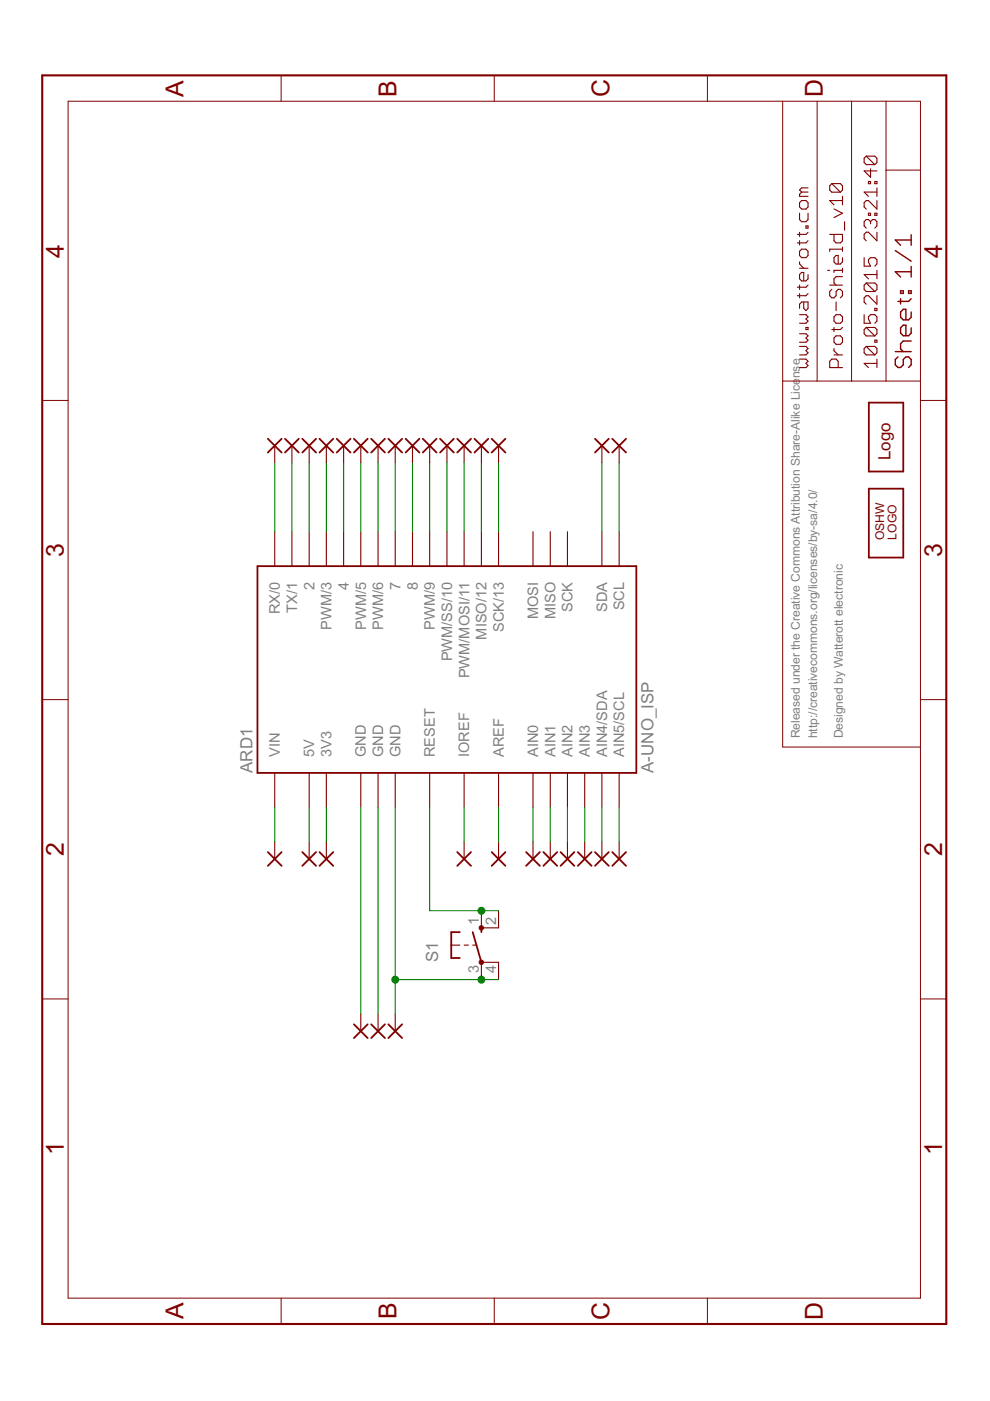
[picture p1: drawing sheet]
<?xml version="1.0" encoding="utf-8"?>
<!DOCTYPE eagle SYSTEM "eagle.dtd">
<eagle version="7.5.0">
<drawing>
<settings>
<setting alwaysvectorfont="no"/>
<setting verticaltext="up"/>
</settings>
<grid distance="0.05" unitdist="inch" unit="inch" style="lines" multiple="1" display="yes" altdistance="0.025" altunitdist="inch" altunit="inch"/>
<schematic xreflabel="%F%N/%S.%C%R" xrefpart="/%S.%C%R">
<libraries>
<library name="we-board">
<symbols>
<symbol name="A-UNO_ISP">
<wire x1="-15.24" y1="27.94" x2="-15.24" y2="-27.94" width="0.254" layer="94"/>
<wire x1="-15.24" y1="-27.94" x2="15.24" y2="-27.94" width="0.254" layer="94"/>
<wire x1="15.24" y1="-27.94" x2="15.24" y2="27.94" width="0.254" layer="94"/>
<wire x1="15.24" y1="27.94" x2="-15.24" y2="27.94" width="0.254" layer="94"/>
<text x="-15.24" y="30.48" size="1.778" layer="95" align="top-left">&gt;NAME</text>
<text x="-15.24" y="-30.48" size="1.778" layer="95">&gt;Value</text>
<pin name="RX/0" x="20.32" y="25.4" visible="pin" length="middle" rot="R180"/>
<pin name="TX/1" x="20.32" y="22.86" visible="pin" length="middle" rot="R180"/>
<pin name="2" x="20.32" y="20.32" visible="pin" length="middle" rot="R180"/>
<pin name="AIN0" x="-20.32" y="-12.7" visible="pin" length="middle"/>
<pin name="PWM/3" x="20.32" y="17.78" visible="pin" length="middle" rot="R180"/>
<pin name="4" x="20.32" y="15.24" visible="pin" length="middle" rot="R180"/>
<pin name="PWM/5" x="20.32" y="12.7" visible="pin" length="middle" rot="R180"/>
<pin name="PWM/6" x="20.32" y="10.16" visible="pin" length="middle" rot="R180"/>
<pin name="7" x="20.32" y="7.62" visible="pin" length="middle" rot="R180"/>
<pin name="8" x="20.32" y="5.08" visible="pin" length="middle" rot="R180"/>
<pin name="PWM/9" x="20.32" y="2.54" visible="pin" length="middle" rot="R180"/>
<pin name="PWM/SS/10" x="20.32" y="0" visible="pin" length="middle" rot="R180"/>
<pin name="PWM/MOSI/11" x="20.32" y="-2.54" visible="pin" length="middle" rot="R180"/>
<pin name="MISO/12" x="20.32" y="-5.08" visible="pin" length="middle" rot="R180"/>
<pin name="SCK/13" x="20.32" y="-7.62" visible="pin" length="middle" rot="R180"/>
<pin name="AIN1" x="-20.32" y="-15.24" visible="pin" length="middle"/>
<pin name="AIN2" x="-20.32" y="-17.78" visible="pin" length="middle"/>
<pin name="AIN3" x="-20.32" y="-20.32" visible="pin" length="middle"/>
<pin name="AIN4/SDA" x="-20.32" y="-22.86" visible="pin" length="middle"/>
<pin name="AIN5/SCL" x="-20.32" y="-25.4" visible="pin" length="middle"/>
<pin name="5V" x="-20.32" y="20.32" visible="pin" length="middle" direction="pwr"/>
<pin name="VIN" x="-20.32" y="25.4" visible="pin" length="middle" direction="pwr"/>
<pin name="3V3" x="-20.32" y="17.78" visible="pin" length="middle" direction="pwr"/>
<pin name="AREF" x="-20.32" y="-7.62" visible="pin" length="middle" direction="pwr"/>
<pin name="RESET" x="-20.32" y="2.54" visible="pin" length="middle"/>
<pin name="SDA" x="20.32" y="-22.86" visible="pin" length="middle" rot="R180"/>
<pin name="SCL" x="20.32" y="-25.4" visible="pin" length="middle" rot="R180"/>
<pin name="IOREF" x="-20.32" y="-2.54" visible="pin" length="middle" direction="pwr"/>
<pin name="GND@1" x="-20.32" y="12.7" visible="pin" length="middle" direction="pwr"/>
<pin name="GND@2" x="-20.32" y="10.16" visible="pin" length="middle" direction="pwr"/>
<pin name="GND@3" x="-20.32" y="7.62" visible="pin" length="middle" direction="pwr"/>
<pin name="MOSI" x="20.32" y="-12.7" visible="pin" length="middle" rot="R180"/>
<pin name="MISO" x="20.32" y="-15.24" visible="pin" length="middle" rot="R180"/>
<pin name="SCK" x="20.32" y="-17.78" visible="pin" length="middle" rot="R180"/>
</symbol>
</symbols>
<devicesets>
<deviceset name="A-UNO_ISP" prefix="ARD">
<gates>
<gate name="A" symbol="A-UNO_ISP" x="0" y="0"/>
</gates>
<devices>
<device name="" package="A-UNO-ISP">
<connects>
<connect gate="A" pin="2" pad="2"/>
<connect gate="A" pin="3V3" pad="3V3"/>
<connect gate="A" pin="4" pad="4"/>
<connect gate="A" pin="5V" pad="5V"/>
<connect gate="A" pin="7" pad="7"/>
<connect gate="A" pin="8" pad="8"/>
<connect gate="A" pin="AIN0" pad="A0"/>
<connect gate="A" pin="AIN1" pad="A1"/>
<connect gate="A" pin="AIN2" pad="A2"/>
<connect gate="A" pin="AIN3" pad="A3"/>
<connect gate="A" pin="AIN4/SDA" pad="A4"/>
<connect gate="A" pin="AIN5/SCL" pad="A5"/>
<connect gate="A" pin="AREF" pad="AREF"/>
<connect gate="A" pin="GND@1" pad="GND@1"/>
<connect gate="A" pin="GND@2" pad="GND@2"/>
<connect gate="A" pin="GND@3" pad="GND@3"/>
<connect gate="A" pin="IOREF" pad="IOREF"/>
<connect gate="A" pin="MISO" pad="MISO"/>
<connect gate="A" pin="MISO/12" pad="12"/>
<connect gate="A" pin="MOSI" pad="MOSI"/>
<connect gate="A" pin="PWM/3" pad="3"/>
<connect gate="A" pin="PWM/5" pad="5"/>
<connect gate="A" pin="PWM/6" pad="6"/>
<connect gate="A" pin="PWM/9" pad="9"/>
<connect gate="A" pin="PWM/MOSI/11" pad="11"/>
<connect gate="A" pin="PWM/SS/10" pad="10"/>
<connect gate="A" pin="RESET" pad="RST"/>
<connect gate="A" pin="RX/0" pad="0"/>
<connect gate="A" pin="SCK" pad="SCK"/>
<connect gate="A" pin="SCK/13" pad="13"/>
<connect gate="A" pin="SCL" pad="SCL"/>
<connect gate="A" pin="SDA" pad="SDA"/>
<connect gate="A" pin="TX/1" pad="1"/>
<connect gate="A" pin="VIN" pad="VIN"/>
</connects>
<technologies>
<technology name=""/>
</technologies>
</device>
<device name="-L" package="A-UNO-ISP_LEFT">
<connects>
<connect gate="A" pin="2" pad="2"/>
<connect gate="A" pin="3V3" pad="3V3"/>
<connect gate="A" pin="4" pad="4"/>
<connect gate="A" pin="5V" pad="5V"/>
<connect gate="A" pin="7" pad="7"/>
<connect gate="A" pin="8" pad="8"/>
<connect gate="A" pin="AIN0" pad="A0"/>
<connect gate="A" pin="AIN1" pad="A1"/>
<connect gate="A" pin="AIN2" pad="A2"/>
<connect gate="A" pin="AIN3" pad="A3"/>
<connect gate="A" pin="AIN4/SDA" pad="A4"/>
<connect gate="A" pin="AIN5/SCL" pad="A5"/>
<connect gate="A" pin="AREF" pad="AREF"/>
<connect gate="A" pin="GND@1" pad="GND@1"/>
<connect gate="A" pin="GND@2" pad="GND@2"/>
<connect gate="A" pin="GND@3" pad="GND@3"/>
<connect gate="A" pin="IOREF" pad="IOREF"/>
<connect gate="A" pin="MISO" pad="MISO"/>
<connect gate="A" pin="MISO/12" pad="12"/>
<connect gate="A" pin="MOSI" pad="MOSI"/>
<connect gate="A" pin="PWM/3" pad="3"/>
<connect gate="A" pin="PWM/5" pad="5"/>
<connect gate="A" pin="PWM/6" pad="6"/>
<connect gate="A" pin="PWM/9" pad="9"/>
<connect gate="A" pin="PWM/MOSI/11" pad="11"/>
<connect gate="A" pin="PWM/SS/10" pad="10"/>
<connect gate="A" pin="RESET" pad="RST"/>
<connect gate="A" pin="RX/0" pad="0"/>
<connect gate="A" pin="SCK" pad="SCK"/>
<connect gate="A" pin="SCK/13" pad="13"/>
<connect gate="A" pin="SCL" pad="SCL"/>
<connect gate="A" pin="SDA" pad="SDA"/>
<connect gate="A" pin="TX/1" pad="1"/>
<connect gate="A" pin="VIN" pad="VIN"/>
</connects>
<technologies>
<technology name=""/>
</technologies>
</device>
<device name="-TP" package="A-UNO-ISP_TP">
<connects>
<connect gate="A" pin="2" pad="2"/>
<connect gate="A" pin="3V3" pad="3V3"/>
<connect gate="A" pin="4" pad="4"/>
<connect gate="A" pin="5V" pad="5V"/>
<connect gate="A" pin="7" pad="7"/>
<connect gate="A" pin="8" pad="8"/>
<connect gate="A" pin="AIN0" pad="A0"/>
<connect gate="A" pin="AIN1" pad="A1"/>
<connect gate="A" pin="AIN2" pad="A2"/>
<connect gate="A" pin="AIN3" pad="A3"/>
<connect gate="A" pin="AIN4/SDA" pad="A4"/>
<connect gate="A" pin="AIN5/SCL" pad="A5"/>
<connect gate="A" pin="AREF" pad="AREF"/>
<connect gate="A" pin="GND@1" pad="GND@1"/>
<connect gate="A" pin="GND@2" pad="GND@2"/>
<connect gate="A" pin="GND@3" pad="GND@3"/>
<connect gate="A" pin="IOREF" pad="IOREF"/>
<connect gate="A" pin="MISO" pad="MISO"/>
<connect gate="A" pin="MISO/12" pad="12"/>
<connect gate="A" pin="MOSI" pad="MOSI"/>
<connect gate="A" pin="PWM/3" pad="3"/>
<connect gate="A" pin="PWM/5" pad="5"/>
<connect gate="A" pin="PWM/6" pad="6"/>
<connect gate="A" pin="PWM/9" pad="9"/>
<connect gate="A" pin="PWM/MOSI/11" pad="11"/>
<connect gate="A" pin="PWM/SS/10" pad="10"/>
<connect gate="A" pin="RESET" pad="RST"/>
<connect gate="A" pin="RX/0" pad="0"/>
<connect gate="A" pin="SCK" pad="SCK"/>
<connect gate="A" pin="SCK/13" pad="13"/>
<connect gate="A" pin="SCL" pad="SCL"/>
<connect gate="A" pin="SDA" pad="SDA"/>
<connect gate="A" pin="TX/1" pad="1"/>
<connect gate="A" pin="VIN" pad="VIN"/>
</connects>
<technologies>
<technology name=""/>
</technologies>
</device>
<device name="-CON" package="A-UNO-ISP_CON">
<connects>
<connect gate="A" pin="2" pad="2"/>
<connect gate="A" pin="3V3" pad="3V3"/>
<connect gate="A" pin="4" pad="4"/>
<connect gate="A" pin="5V" pad="5V"/>
<connect gate="A" pin="7" pad="7"/>
<connect gate="A" pin="8" pad="8"/>
<connect gate="A" pin="AIN0" pad="A0"/>
<connect gate="A" pin="AIN1" pad="A1"/>
<connect gate="A" pin="AIN2" pad="A2"/>
<connect gate="A" pin="AIN3" pad="A3"/>
<connect gate="A" pin="AIN4/SDA" pad="A4"/>
<connect gate="A" pin="AIN5/SCL" pad="A5"/>
<connect gate="A" pin="AREF" pad="AREF"/>
<connect gate="A" pin="GND@1" pad="GND@1"/>
<connect gate="A" pin="GND@2" pad="GND@2"/>
<connect gate="A" pin="GND@3" pad="GND@3"/>
<connect gate="A" pin="IOREF" pad="IOREF"/>
<connect gate="A" pin="MISO" pad="MISO"/>
<connect gate="A" pin="MISO/12" pad="12"/>
<connect gate="A" pin="MOSI" pad="MOSI"/>
<connect gate="A" pin="PWM/3" pad="3"/>
<connect gate="A" pin="PWM/5" pad="5"/>
<connect gate="A" pin="PWM/6" pad="6"/>
<connect gate="A" pin="PWM/9" pad="9"/>
<connect gate="A" pin="PWM/MOSI/11" pad="11"/>
<connect gate="A" pin="PWM/SS/10" pad="10"/>
<connect gate="A" pin="RESET" pad="RST"/>
<connect gate="A" pin="RX/0" pad="0"/>
<connect gate="A" pin="SCK" pad="SCK"/>
<connect gate="A" pin="SCK/13" pad="13"/>
<connect gate="A" pin="SCL" pad="SCL"/>
<connect gate="A" pin="SDA" pad="SDA"/>
<connect gate="A" pin="TX/1" pad="1"/>
<connect gate="A" pin="VIN" pad="VIN"/>
</connects>
<technologies>
<technology name=""/>
</technologies>
</device>
<device name="-WITHOUT-HOLES" package="A-UNO-ISP_CON-WITHOUT-HOLES">
<connects>
<connect gate="A" pin="2" pad="2"/>
<connect gate="A" pin="3V3" pad="3V3"/>
<connect gate="A" pin="4" pad="4"/>
<connect gate="A" pin="5V" pad="5V"/>
<connect gate="A" pin="7" pad="7"/>
<connect gate="A" pin="8" pad="8"/>
<connect gate="A" pin="AIN0" pad="A0"/>
<connect gate="A" pin="AIN1" pad="A1"/>
<connect gate="A" pin="AIN2" pad="A2"/>
<connect gate="A" pin="AIN3" pad="A3"/>
<connect gate="A" pin="AIN4/SDA" pad="A4"/>
<connect gate="A" pin="AIN5/SCL" pad="A5"/>
<connect gate="A" pin="AREF" pad="AREF"/>
<connect gate="A" pin="GND@1" pad="GND@1"/>
<connect gate="A" pin="GND@2" pad="GND@2"/>
<connect gate="A" pin="GND@3" pad="GND@3"/>
<connect gate="A" pin="IOREF" pad="IOREF"/>
<connect gate="A" pin="MISO" pad="MISO"/>
<connect gate="A" pin="MISO/12" pad="12"/>
<connect gate="A" pin="MOSI" pad="MOSI"/>
<connect gate="A" pin="PWM/3" pad="3"/>
<connect gate="A" pin="PWM/5" pad="5"/>
<connect gate="A" pin="PWM/6" pad="6"/>
<connect gate="A" pin="PWM/9" pad="9"/>
<connect gate="A" pin="PWM/MOSI/11" pad="11"/>
<connect gate="A" pin="PWM/SS/10" pad="10"/>
<connect gate="A" pin="RESET" pad="RST"/>
<connect gate="A" pin="RX/0" pad="0"/>
<connect gate="A" pin="SCK" pad="SCK"/>
<connect gate="A" pin="SCK/13" pad="13"/>
<connect gate="A" pin="SCL" pad="SCL"/>
<connect gate="A" pin="SDA" pad="SDA"/>
<connect gate="A" pin="TX/1" pad="1"/>
<connect gate="A" pin="VIN" pad="VIN"/>
</connects>
<technologies>
<technology name=""/>
</technologies>
</device>
<device name="-BRD-WITHOUT-HOLES" package="A-UNO-ISP_CON-WITHOUT-HOLES">
<connects>
<connect gate="A" pin="2" pad="2"/>
<connect gate="A" pin="3V3" pad="3V3"/>
<connect gate="A" pin="4" pad="4"/>
<connect gate="A" pin="5V" pad="5V VCC"/>
<connect gate="A" pin="7" pad="7"/>
<connect gate="A" pin="8" pad="8"/>
<connect gate="A" pin="AIN0" pad="A0"/>
<connect gate="A" pin="AIN1" pad="A1"/>
<connect gate="A" pin="AIN2" pad="A2"/>
<connect gate="A" pin="AIN3" pad="A3"/>
<connect gate="A" pin="AIN4/SDA" pad="A4"/>
<connect gate="A" pin="AIN5/SCL" pad="A5"/>
<connect gate="A" pin="AREF" pad="AREF"/>
<connect gate="A" pin="GND@1" pad="GND@1"/>
<connect gate="A" pin="GND@2" pad="GND@2"/>
<connect gate="A" pin="GND@3" pad="GND@3 GND@4"/>
<connect gate="A" pin="IOREF" pad="IOREF"/>
<connect gate="A" pin="MISO" pad="MISO"/>
<connect gate="A" pin="MISO/12" pad="12"/>
<connect gate="A" pin="MOSI" pad="MOSI"/>
<connect gate="A" pin="PWM/3" pad="3"/>
<connect gate="A" pin="PWM/5" pad="5"/>
<connect gate="A" pin="PWM/6" pad="6"/>
<connect gate="A" pin="PWM/9" pad="9"/>
<connect gate="A" pin="PWM/MOSI/11" pad="11"/>
<connect gate="A" pin="PWM/SS/10" pad="10"/>
<connect gate="A" pin="RESET" pad="RST RST2"/>
<connect gate="A" pin="RX/0" pad="0"/>
<connect gate="A" pin="SCK" pad="SCK"/>
<connect gate="A" pin="SCK/13" pad="13"/>
<connect gate="A" pin="SCL" pad="SCL"/>
<connect gate="A" pin="SDA" pad="SDA"/>
<connect gate="A" pin="TX/1" pad="1"/>
<connect gate="A" pin="VIN" pad="VIN"/>
</connects>
<technologies>
<technology name=""/>
</technologies>
</device>
<device name="-BRD" package="A-UNO-ISP">
<connects>
<connect gate="A" pin="2" pad="2"/>
<connect gate="A" pin="3V3" pad="3V3"/>
<connect gate="A" pin="4" pad="4"/>
<connect gate="A" pin="5V" pad="5V VCC"/>
<connect gate="A" pin="7" pad="7"/>
<connect gate="A" pin="8" pad="8"/>
<connect gate="A" pin="AIN0" pad="A0"/>
<connect gate="A" pin="AIN1" pad="A1"/>
<connect gate="A" pin="AIN2" pad="A2"/>
<connect gate="A" pin="AIN3" pad="A3"/>
<connect gate="A" pin="AIN4/SDA" pad="A4"/>
<connect gate="A" pin="AIN5/SCL" pad="A5"/>
<connect gate="A" pin="AREF" pad="AREF"/>
<connect gate="A" pin="GND@1" pad="GND@1"/>
<connect gate="A" pin="GND@2" pad="GND@2"/>
<connect gate="A" pin="GND@3" pad="GND@3 GND@4"/>
<connect gate="A" pin="IOREF" pad="IOREF"/>
<connect gate="A" pin="MISO" pad="MISO"/>
<connect gate="A" pin="MISO/12" pad="12"/>
<connect gate="A" pin="MOSI" pad="MOSI"/>
<connect gate="A" pin="PWM/3" pad="3"/>
<connect gate="A" pin="PWM/5" pad="5"/>
<connect gate="A" pin="PWM/6" pad="6"/>
<connect gate="A" pin="PWM/9" pad="9"/>
<connect gate="A" pin="PWM/MOSI/11" pad="11"/>
<connect gate="A" pin="PWM/SS/10" pad="10"/>
<connect gate="A" pin="RESET" pad="RST RST2"/>
<connect gate="A" pin="RX/0" pad="0"/>
<connect gate="A" pin="SCK" pad="SCK"/>
<connect gate="A" pin="SCK/13" pad="13"/>
<connect gate="A" pin="SCL" pad="SCL"/>
<connect gate="A" pin="SDA" pad="SDA"/>
<connect gate="A" pin="TX/1" pad="1"/>
<connect gate="A" pin="VIN" pad="VIN"/>
</connects>
<technologies>
<technology name=""/>
</technologies>
</device>
</devices>
</deviceset>
</devicesets>
</library>
<library name="switch-omron">
<symbols>
<symbol name="TS2">
<wire x1="0" y1="1.905" x2="0" y2="2.54" width="0.254" layer="94"/>
<wire x1="-4.445" y1="1.905" x2="-3.175" y2="1.905" width="0.254" layer="94"/>
<wire x1="-4.445" y1="-1.905" x2="-3.175" y2="-1.905" width="0.254" layer="94"/>
<wire x1="-4.445" y1="1.905" x2="-4.445" y2="0" width="0.254" layer="94"/>
<wire x1="-4.445" y1="0" x2="-4.445" y2="-1.905" width="0.254" layer="94"/>
<wire x1="-2.54" y1="0" x2="-1.905" y2="0" width="0.1524" layer="94"/>
<wire x1="-1.27" y1="0" x2="-0.635" y2="0" width="0.1524" layer="94"/>
<wire x1="-4.445" y1="0" x2="-3.175" y2="0" width="0.1524" layer="94"/>
<wire x1="2.54" y1="2.54" x2="0" y2="2.54" width="0.1524" layer="94"/>
<wire x1="2.54" y1="-2.54" x2="0" y2="-2.54" width="0.1524" layer="94"/>
<wire x1="0" y1="-2.54" x2="-1.27" y2="1.905" width="0.254" layer="94"/>
<circle x="0" y="-2.54" radius="0.127" width="0.4064" layer="94"/>
<circle x="0" y="2.54" radius="0.127" width="0.4064" layer="94"/>
<text x="-6.35" y="-2.54" size="1.778" layer="95" rot="R90">&gt;NAME</text>
<text x="-3.81" y="3.175" size="1.778" layer="96" rot="R90">&gt;VALUE</text>
<pin name="P" x="0" y="-5.08" visible="pad" length="short" direction="pas" swaplevel="2" rot="R90"/>
<pin name="S" x="0" y="5.08" visible="pad" length="short" direction="pas" swaplevel="1" rot="R270"/>
<pin name="S1" x="2.54" y="5.08" visible="pad" length="short" direction="pas" swaplevel="1" rot="R270"/>
<pin name="P1" x="2.54" y="-5.08" visible="pad" length="short" direction="pas" swaplevel="2" rot="R90"/>
</symbol>
</symbols>
<devicesets>
<deviceset name="10-XX" prefix="S" uservalue="yes">
<gates>
<gate name="1" symbol="TS2" x="0" y="0"/>
</gates>
<devices>
<device name="" package="B3F-10XX">
<connects>
<connect gate="1" pin="P" pad="3"/>
<connect gate="1" pin="P1" pad="4"/>
<connect gate="1" pin="S" pad="1"/>
<connect gate="1" pin="S1" pad="2"/>
</connects>
<technologies>
<technology name="">
<attribute name="MF" value="" constant="no"/>
<attribute name="MPN" value="B3F-1000" constant="no"/>
<attribute name="OC_FARNELL" value="176432" constant="no"/>
<attribute name="OC_NEWARK" value="36M3542" constant="no"/>
</technology>
</technologies>
</device>
</devices>
</deviceset>
</devicesets>
</library>
<library name="wirepad">
<symbols>
<symbol name="PAD">
<wire x1="-1.016" y1="1.016" x2="1.016" y2="-1.016" width="0.254" layer="94"/>
<wire x1="-1.016" y1="-1.016" x2="1.016" y2="1.016" width="0.254" layer="94"/>
<text x="-1.143" y="1.8542" size="1.778" layer="95">&gt;NAME</text>
<text x="-1.143" y="-3.302" size="1.778" layer="96">&gt;VALUE</text>
<pin name="P" x="2.54" y="0" visible="off" length="short" direction="pas" rot="R180"/>
</symbol>
</symbols>
<devicesets>
<deviceset name="1,6/0,9" prefix="PAD" uservalue="yes">
<gates>
<gate name="1" symbol="PAD" x="0" y="0"/>
</gates>
<devices>
<device name="" package="1,6/0,9">
<connects>
<connect gate="1" pin="P" pad="1"/>
</connects>
<technologies>
<technology name=""/>
</technologies>
</device>
</devices>
</deviceset>
</devicesets>
</library>
<library name="we-symbol">
<symbols>
<symbol name="OSHW_LOGO">
<wire x1="5.08" y1="2.54" x2="5.08" y2="-2.54" width="0.254" layer="94"/>
<wire x1="5.08" y1="-2.54" x2="-5.08" y2="-2.54" width="0.254" layer="94"/>
<wire x1="-5.08" y1="-2.54" x2="-5.08" y2="2.54" width="0.254" layer="94"/>
<wire x1="-5.08" y1="2.54" x2="5.08" y2="2.54" width="0.254" layer="94"/>
<text x="-2.54" y="0.254" size="1.27" layer="94">OSHW</text>
<text x="-2.413" y="-1.524" size="1.27" layer="94">LOGO</text>
</symbol>
<symbol name="A5L-LOC">
<wire x1="85.09" y1="3.81" x2="85.09" y2="24.13" width="0.1016" layer="94"/>
<wire x1="85.09" y1="24.13" x2="139.065" y2="24.13" width="0.1016" layer="94"/>
<wire x1="139.065" y1="24.13" x2="180.34" y2="24.13" width="0.1016" layer="94"/>
<wire x1="170.18" y1="3.81" x2="170.18" y2="8.89" width="0.1016" layer="94"/>
<wire x1="170.18" y1="8.89" x2="180.34" y2="8.89" width="0.1016" layer="94"/>
<wire x1="170.18" y1="8.89" x2="139.065" y2="8.89" width="0.1016" layer="94"/>
<wire x1="139.065" y1="8.89" x2="139.065" y2="3.81" width="0.1016" layer="94"/>
<wire x1="139.065" y1="8.89" x2="139.065" y2="13.97" width="0.1016" layer="94"/>
<wire x1="139.065" y1="13.97" x2="180.34" y2="13.97" width="0.1016" layer="94"/>
<wire x1="139.065" y1="13.97" x2="139.065" y2="19.05" width="0.1016" layer="94"/>
<wire x1="139.065" y1="19.05" x2="180.34" y2="19.05" width="0.1016" layer="94"/>
<wire x1="139.065" y1="19.05" x2="139.065" y2="24.13" width="0.1016" layer="94"/>
<frame x1="0" y1="0" x2="184.15" y2="133.35" columns="4" rows="4" layer="94"/>
<text x="140.97" y="15.24" size="2.032" layer="94" font="vector">&gt;DRAWING_NAME</text>
<text x="140.97" y="10.16" size="2.032" layer="94" font="vector">&gt;LAST_DATE_TIME</text>
<text x="154.305" y="5.08" size="2.54" layer="94" font="vector">&gt;SHEET</text>
<text x="140.97" y="5.08" size="2.54" layer="94" font="vector">Sheet:</text>
<text x="140.97" y="20.32" size="2.032" layer="94" font="vector">www.watterott.com</text>
</symbol>
<symbol name="LOGO">
<wire x1="-5.08" y1="2.54" x2="5.08" y2="2.54" width="0.254" layer="94"/>
<wire x1="5.08" y1="2.54" x2="5.08" y2="-2.54" width="0.254" layer="94"/>
<wire x1="5.08" y1="-2.54" x2="-5.08" y2="-2.54" width="0.254" layer="94"/>
<wire x1="-5.08" y1="-2.54" x2="-5.08" y2="2.54" width="0.254" layer="94"/>
<text x="-3.429" y="-0.635" size="1.778" layer="94">Logo</text>
</symbol>
</symbols>
<devicesets>
<deviceset name="OSHW_LOGO" prefix="LOGO">
<gates>
<gate name="L" symbol="OSHW_LOGO" x="0" y="0"/>
</gates>
<devices>
<device name="X0100" package="OSHW_6X100">
<technologies>
<technology name=""/>
</technologies>
</device>
<device name="X0150" package="OSHW_6X150">
<technologies>
<technology name=""/>
</technologies>
</device>
<device name="X0200" package="OSHW_6X200">
<technologies>
<technology name=""/>
</technologies>
</device>
<device name="X0070" package="OSHW_6X70">
<technologies>
<technology name=""/>
</technologies>
</device>
</devices>
</deviceset>
<deviceset name="FRAME-A5L" prefix="FRAME">
<gates>
<gate name="F" symbol="A5L-LOC" x="0" y="0"/>
</gates>
<devices>
<device name="">
<technologies>
<technology name=""/>
</technologies>
</device>
</devices>
</deviceset>
<deviceset name="LOGO" prefix="LOGO">
<gates>
<gate name="L" symbol="LOGO" x="0" y="0"/>
</gates>
<devices>
<device name="-PLACE" package="LOGO_TPLACE">
<technologies>
<technology name=""/>
</technologies>
</device>
<device name="-LAYER" package="LOGO_TOP">
<technologies>
<technology name=""/>
</technologies>
</device>
<device name="-STOP" package="LOGO_STOP">
<technologies>
<technology name=""/>
</technologies>
</device>
<device name="-S_STOP" package="SPARK_STOP">
<technologies>
<technology name=""/>
</technologies>
</device>
<device name="-S_LAYER" package="SPARK_TOP">
<technologies>
<technology name=""/>
</technologies>
</device>
<device name="-S_PLACE_M" package="SPARK_TPLACE_M">
<technologies>
<technology name=""/>
</technologies>
</device>
<device name="-S_PLACE_S" package="SPARK_TPLACE_S">
<technologies>
<technology name=""/>
</technologies>
</device>
</devices>
</deviceset>
</devicesets>
</library>
</libraries>
<attributes>
</attributes>
<variantdefs>
</variantdefs>
<classes>
<class number="0" name="default" width="0" drill="0">
</class>
</classes>
<parts>
<part name="S1" library="switch-omron" deviceset="10-XX" device=""/>
<part name="PAD1" library="wirepad" deviceset="1,6/0,9" device=""/>
<part name="PAD2" library="wirepad" deviceset="1,6/0,9" device=""/>
<part name="PAD3" library="wirepad" deviceset="1,6/0,9" device=""/>
<part name="PAD4" library="wirepad" deviceset="1,6/0,9" device=""/>
<part name="PAD5" library="wirepad" deviceset="1,6/0,9" device=""/>
<part name="PAD6" library="wirepad" deviceset="1,6/0,9" device=""/>
<part name="PAD7" library="wirepad" deviceset="1,6/0,9" device=""/>
<part name="PAD8" library="wirepad" deviceset="1,6/0,9" device=""/>
<part name="PAD9" library="wirepad" deviceset="1,6/0,9" device=""/>
<part name="PAD10" library="wirepad" deviceset="1,6/0,9" device=""/>
<part name="PAD11" library="wirepad" deviceset="1,6/0,9" device=""/>
<part name="PAD12" library="wirepad" deviceset="1,6/0,9" device=""/>
<part name="PAD13" library="wirepad" deviceset="1,6/0,9" device=""/>
<part name="PAD14" library="wirepad" deviceset="1,6/0,9" device=""/>
<part name="PAD15" library="wirepad" deviceset="1,6/0,9" device=""/>
<part name="PAD16" library="wirepad" deviceset="1,6/0,9" device=""/>
<part name="PAD17" library="wirepad" deviceset="1,6/0,9" device=""/>
<part name="PAD18" library="wirepad" deviceset="1,6/0,9" device=""/>
<part name="PAD19" library="wirepad" deviceset="1,6/0,9" device=""/>
<part name="PAD20" library="wirepad" deviceset="1,6/0,9" device=""/>
<part name="PAD21" library="wirepad" deviceset="1,6/0,9" device=""/>
<part name="PAD22" library="wirepad" deviceset="1,6/0,9" device=""/>
<part name="PAD23" library="wirepad" deviceset="1,6/0,9" device=""/>
<part name="PAD24" library="wirepad" deviceset="1,6/0,9" device=""/>
<part name="PAD25" library="wirepad" deviceset="1,6/0,9" device=""/>
<part name="PAD26" library="wirepad" deviceset="1,6/0,9" device=""/>
<part name="PAD27" library="wirepad" deviceset="1,6/0,9" device=""/>
<part name="PAD28" library="wirepad" deviceset="1,6/0,9" device=""/>
<part name="PAD29" library="wirepad" deviceset="1,6/0,9" device=""/>
<part name="PAD30" library="wirepad" deviceset="1,6/0,9" device=""/>
<part name="LOGO1" library="we-symbol" deviceset="OSHW_LOGO" device="X0070"/>
<part name="FRAME1" library="we-symbol" deviceset="FRAME-A5L" device=""/>
<part name="LOGO2" library="we-symbol" deviceset="LOGO" device="-S_PLACE_S"/>
<part name="ARD1" library="we-board" deviceset="A-UNO_ISP" device=""/>
</parts>
<sheets>
<sheet>
<plain>
<text x="86.36" y="22.86" size="1.27" layer="95" align="top-left">Released under the Creative Commons Attribution Share-Alike 
License. http://creativecommons.org/licenses/by-sa/4.0/

Designed by Watterott electronic</text>
</plain>
<instances>
<instance part="S1" gate="1" x="55.88" y="68.58" rot="R270"/>
<instance part="PAD1" gate="1" x="129.54" y="99.06" smashed="yes" rot="R180">
<attribute name="VALUE" x="130.683" y="102.362" size="1.778" layer="96" rot="R180"/>
</instance>
<instance part="PAD2" gate="1" x="129.54" y="96.52" smashed="yes" rot="R180">
<attribute name="VALUE" x="130.683" y="99.822" size="1.778" layer="96" rot="R180"/>
</instance>
<instance part="PAD3" gate="1" x="129.54" y="93.98" smashed="yes" rot="R180">
<attribute name="VALUE" x="130.683" y="97.282" size="1.778" layer="96" rot="R180"/>
</instance>
<instance part="PAD4" gate="1" x="129.54" y="91.44" smashed="yes" rot="R180">
<attribute name="VALUE" x="130.683" y="94.742" size="1.778" layer="96" rot="R180"/>
</instance>
<instance part="PAD5" gate="1" x="129.54" y="88.9" smashed="yes" rot="R180">
<attribute name="VALUE" x="130.683" y="92.202" size="1.778" layer="96" rot="R180"/>
</instance>
<instance part="PAD6" gate="1" x="129.54" y="86.36" smashed="yes" rot="R180">
<attribute name="VALUE" x="130.683" y="89.662" size="1.778" layer="96" rot="R180"/>
</instance>
<instance part="PAD7" gate="1" x="129.54" y="83.82" smashed="yes" rot="R180">
<attribute name="VALUE" x="130.683" y="87.122" size="1.778" layer="96" rot="R180"/>
</instance>
<instance part="PAD8" gate="1" x="129.54" y="81.28" smashed="yes" rot="R180">
<attribute name="VALUE" x="130.683" y="84.582" size="1.778" layer="96" rot="R180"/>
</instance>
<instance part="PAD9" gate="1" x="129.54" y="78.74" smashed="yes" rot="R180">
<attribute name="VALUE" x="130.683" y="82.042" size="1.778" layer="96" rot="R180"/>
</instance>
<instance part="PAD10" gate="1" x="129.54" y="76.2" smashed="yes" rot="R180">
<attribute name="VALUE" x="130.683" y="79.502" size="1.778" layer="96" rot="R180"/>
</instance>
<instance part="PAD11" gate="1" x="129.54" y="73.66" smashed="yes" rot="R180">
<attribute name="VALUE" x="130.683" y="76.962" size="1.778" layer="96" rot="R180"/>
</instance>
<instance part="PAD12" gate="1" x="129.54" y="71.12" smashed="yes" rot="R180">
<attribute name="VALUE" x="130.683" y="74.422" size="1.778" layer="96" rot="R180"/>
</instance>
<instance part="PAD13" gate="1" x="129.54" y="68.58" smashed="yes" rot="R180">
<attribute name="VALUE" x="130.683" y="71.882" size="1.778" layer="96" rot="R180"/>
</instance>
<instance part="PAD14" gate="1" x="129.54" y="66.04" smashed="yes" rot="R180">
<attribute name="VALUE" x="130.683" y="69.342" size="1.778" layer="96" rot="R180"/>
</instance>
<instance part="PAD15" gate="1" x="129.54" y="50.8" smashed="yes" rot="R180">
<attribute name="VALUE" x="130.683" y="54.102" size="1.778" layer="96" rot="R180"/>
</instance>
<instance part="PAD16" gate="1" x="129.54" y="48.26" smashed="yes" rot="R180">
<attribute name="VALUE" x="130.683" y="51.562" size="1.778" layer="96" rot="R180"/>
</instance>
<instance part="PAD17" gate="1" x="68.58" y="60.96" smashed="yes">
<attribute name="VALUE" x="67.437" y="57.658" size="1.778" layer="96"/>
</instance>
<instance part="PAD18" gate="1" x="68.58" y="58.42" smashed="yes">
<attribute name="VALUE" x="67.437" y="55.118" size="1.778" layer="96"/>
</instance>
<instance part="PAD19" gate="1" x="68.58" y="55.88" smashed="yes">
<attribute name="VALUE" x="67.437" y="52.578" size="1.778" layer="96"/>
</instance>
<instance part="PAD20" gate="1" x="68.58" y="53.34" smashed="yes">
<attribute name="VALUE" x="67.437" y="50.038" size="1.778" layer="96"/>
</instance>
<instance part="PAD21" gate="1" x="68.58" y="50.8" smashed="yes">
<attribute name="VALUE" x="67.437" y="47.498" size="1.778" layer="96"/>
</instance>
<instance part="PAD22" gate="1" x="68.58" y="48.26" smashed="yes">
<attribute name="VALUE" x="67.437" y="44.958" size="1.778" layer="96"/>
</instance>
<instance part="PAD23" gate="1" x="68.58" y="66.04" smashed="yes">
<attribute name="VALUE" x="67.437" y="62.738" size="1.778" layer="96"/>
</instance>
<instance part="PAD24" gate="1" x="68.58" y="71.12" smashed="yes">
<attribute name="VALUE" x="67.437" y="67.818" size="1.778" layer="96"/>
</instance>
<instance part="PAD25" gate="1" x="43.18" y="81.28" smashed="yes">
<attribute name="VALUE" x="42.037" y="77.978" size="1.778" layer="96"/>
</instance>
<instance part="PAD26" gate="1" x="43.18" y="83.82" smashed="yes">
<attribute name="VALUE" x="42.037" y="80.518" size="1.778" layer="96"/>
</instance>
<instance part="PAD27" gate="1" x="43.18" y="86.36" smashed="yes">
<attribute name="VALUE" x="42.037" y="83.058" size="1.778" layer="96"/>
</instance>
<instance part="PAD28" gate="1" x="68.58" y="91.44" smashed="yes">
<attribute name="VALUE" x="67.437" y="88.138" size="1.778" layer="96"/>
</instance>
<instance part="PAD29" gate="1" x="68.58" y="93.98" smashed="yes">
<attribute name="VALUE" x="67.437" y="90.678" size="1.778" layer="96"/>
</instance>
<instance part="PAD30" gate="1" x="68.58" y="99.06" smashed="yes">
<attribute name="VALUE" x="67.437" y="95.758" size="1.778" layer="96"/>
</instance>
<instance part="LOGO1" gate="L" x="118.11" y="8.89"/>
<instance part="FRAME1" gate="F" x="0" y="0"/>
<instance part="LOGO2" gate="L" x="130.81" y="8.89"/>
<instance part="ARD1" gate="A" x="96.52" y="73.66"/>
</instances>
<busses>
</busses>
<nets>
<net name="N$43" class="0">
<segment>
<pinref part="S1" gate="1" pin="S"/>
<wire x1="76.2" y1="76.2" x2="60.96" y2="76.2" width="0.1524" layer="91"/>
<wire x1="60.96" y1="76.2" x2="60.96" y2="68.58" width="0.1524" layer="91"/>
<pinref part="S1" gate="1" pin="S1"/>
<wire x1="60.96" y1="66.04" x2="60.96" y2="68.58" width="0.1524" layer="91"/>
<junction x="60.96" y="68.58"/>
<pinref part="ARD1" gate="A" pin="RESET"/>
</segment>
</net>
<net name="N$142" class="0">
<segment>
<pinref part="PAD24" gate="1" pin="P"/>
<wire x1="71.12" y1="71.12" x2="76.2" y2="71.12" width="0.1524" layer="91"/>
<pinref part="ARD1" gate="A" pin="IOREF"/>
</segment>
</net>
<net name="N$170" class="0">
<segment>
<pinref part="PAD23" gate="1" pin="P"/>
<wire x1="71.12" y1="66.04" x2="76.2" y2="66.04" width="0.1524" layer="91"/>
<pinref part="ARD1" gate="A" pin="AREF"/>
</segment>
</net>
<net name="N$188" class="0">
<segment>
<pinref part="PAD17" gate="1" pin="P"/>
<wire x1="71.12" y1="60.96" x2="76.2" y2="60.96" width="0.1524" layer="91"/>
<pinref part="ARD1" gate="A" pin="AIN0"/>
</segment>
</net>
<net name="N$190" class="0">
<segment>
<pinref part="PAD18" gate="1" pin="P"/>
<wire x1="71.12" y1="58.42" x2="76.2" y2="58.42" width="0.1524" layer="91"/>
<pinref part="ARD1" gate="A" pin="AIN1"/>
</segment>
</net>
<net name="N$208" class="0">
<segment>
<pinref part="PAD19" gate="1" pin="P"/>
<wire x1="71.12" y1="55.88" x2="76.2" y2="55.88" width="0.1524" layer="91"/>
<pinref part="ARD1" gate="A" pin="AIN2"/>
</segment>
</net>
<net name="N$210" class="0">
<segment>
<pinref part="PAD20" gate="1" pin="P"/>
<wire x1="71.12" y1="53.34" x2="76.2" y2="53.34" width="0.1524" layer="91"/>
<pinref part="ARD1" gate="A" pin="AIN3"/>
</segment>
</net>
<net name="N$228" class="0">
<segment>
<pinref part="PAD21" gate="1" pin="P"/>
<wire x1="71.12" y1="50.8" x2="76.2" y2="50.8" width="0.1524" layer="91"/>
<pinref part="ARD1" gate="A" pin="AIN4/SDA"/>
</segment>
</net>
<net name="N$230" class="0">
<segment>
<pinref part="PAD22" gate="1" pin="P"/>
<wire x1="71.12" y1="48.26" x2="76.2" y2="48.26" width="0.1524" layer="91"/>
<pinref part="ARD1" gate="A" pin="AIN5/SCL"/>
</segment>
</net>
<net name="N$258" class="0">
<segment>
<pinref part="PAD28" gate="1" pin="P"/>
<wire x1="71.12" y1="91.44" x2="76.2" y2="91.44" width="0.1524" layer="91"/>
<pinref part="ARD1" gate="A" pin="3V3"/>
</segment>
</net>
<net name="N$278" class="0">
<segment>
<pinref part="PAD29" gate="1" pin="P"/>
<wire x1="71.12" y1="93.98" x2="76.2" y2="93.98" width="0.1524" layer="91"/>
<pinref part="ARD1" gate="A" pin="5V"/>
</segment>
</net>
<net name="N$279" class="0">
<segment>
<pinref part="PAD30" gate="1" pin="P"/>
<wire x1="71.12" y1="99.06" x2="76.2" y2="99.06" width="0.1524" layer="91"/>
<pinref part="ARD1" gate="A" pin="VIN"/>
</segment>
</net>
<net name="N$286" class="0">
<segment>
<pinref part="PAD1" gate="1" pin="P"/>
<wire x1="116.84" y1="99.06" x2="127" y2="99.06" width="0.1524" layer="91"/>
<pinref part="ARD1" gate="A" pin="RX/0"/>
</segment>
</net>
<net name="N$287" class="0">
<segment>
<pinref part="PAD2" gate="1" pin="P"/>
<wire x1="116.84" y1="96.52" x2="127" y2="96.52" width="0.1524" layer="91"/>
<pinref part="ARD1" gate="A" pin="TX/1"/>
</segment>
</net>
<net name="N$290" class="0">
<segment>
<pinref part="PAD3" gate="1" pin="P"/>
<wire x1="116.84" y1="93.98" x2="127" y2="93.98" width="0.1524" layer="91"/>
<pinref part="ARD1" gate="A" pin="2"/>
</segment>
</net>
<net name="N$291" class="0">
<segment>
<pinref part="PAD4" gate="1" pin="P"/>
<wire x1="116.84" y1="91.44" x2="127" y2="91.44" width="0.1524" layer="91"/>
<pinref part="ARD1" gate="A" pin="PWM/3"/>
</segment>
</net>
<net name="N$301" class="0">
<segment>
<pinref part="PAD5" gate="1" pin="P"/>
<wire x1="127" y1="88.9" x2="116.84" y2="88.9" width="0.1524" layer="91"/>
<pinref part="ARD1" gate="A" pin="4"/>
</segment>
</net>
<net name="N$306" class="0">
<segment>
<pinref part="PAD6" gate="1" pin="P"/>
<wire x1="116.84" y1="86.36" x2="127" y2="86.36" width="0.1524" layer="91"/>
<pinref part="ARD1" gate="A" pin="PWM/5"/>
</segment>
</net>
<net name="N$358" class="0">
<segment>
<pinref part="PAD7" gate="1" pin="P"/>
<wire x1="127" y1="83.82" x2="116.84" y2="83.82" width="0.1524" layer="91"/>
<pinref part="ARD1" gate="A" pin="PWM/6"/>
</segment>
</net>
<net name="N$383" class="0">
<segment>
<pinref part="PAD8" gate="1" pin="P"/>
<wire x1="116.84" y1="81.28" x2="127" y2="81.28" width="0.1524" layer="91"/>
<pinref part="ARD1" gate="A" pin="7"/>
</segment>
</net>
<net name="N$384" class="0">
<segment>
<pinref part="PAD9" gate="1" pin="P"/>
<wire x1="127" y1="78.74" x2="116.84" y2="78.74" width="0.1524" layer="91"/>
<pinref part="ARD1" gate="A" pin="8"/>
</segment>
</net>
<net name="N$385" class="0">
<segment>
<pinref part="PAD10" gate="1" pin="P"/>
<wire x1="116.84" y1="76.2" x2="127" y2="76.2" width="0.1524" layer="91"/>
<pinref part="ARD1" gate="A" pin="PWM/9"/>
</segment>
</net>
<net name="N$386" class="0">
<segment>
<pinref part="PAD11" gate="1" pin="P"/>
<wire x1="127" y1="73.66" x2="116.84" y2="73.66" width="0.1524" layer="91"/>
<pinref part="ARD1" gate="A" pin="PWM/SS/10"/>
</segment>
</net>
<net name="N$387" class="0">
<segment>
<pinref part="PAD12" gate="1" pin="P"/>
<wire x1="116.84" y1="71.12" x2="127" y2="71.12" width="0.1524" layer="91"/>
<pinref part="ARD1" gate="A" pin="PWM/MOSI/11"/>
</segment>
</net>
<net name="N$388" class="0">
<segment>
<pinref part="PAD13" gate="1" pin="P"/>
<wire x1="127" y1="68.58" x2="116.84" y2="68.58" width="0.1524" layer="91"/>
<pinref part="ARD1" gate="A" pin="MISO/12"/>
</segment>
</net>
<net name="N$389" class="0">
<segment>
<pinref part="PAD14" gate="1" pin="P"/>
<wire x1="116.84" y1="66.04" x2="127" y2="66.04" width="0.1524" layer="91"/>
<pinref part="ARD1" gate="A" pin="SCK/13"/>
</segment>
</net>
<net name="N$390" class="0">
<segment>
<pinref part="PAD15" gate="1" pin="P"/>
<wire x1="127" y1="50.8" x2="116.84" y2="50.8" width="0.1524" layer="91"/>
<pinref part="ARD1" gate="A" pin="SDA"/>
</segment>
</net>
<net name="N$391" class="0">
<segment>
<pinref part="PAD16" gate="1" pin="P"/>
<wire x1="116.84" y1="48.26" x2="127" y2="48.26" width="0.1524" layer="91"/>
<pinref part="ARD1" gate="A" pin="SCL"/>
</segment>
</net>
<net name="N$747" class="0">
<segment>
<pinref part="PAD26" gate="1" pin="P"/>
<wire x1="45.72" y1="83.82" x2="76.2" y2="83.82" width="0.1524" layer="91"/>
<pinref part="ARD1" gate="A" pin="GND@2"/>
</segment>
</net>
<net name="N$748" class="0">
<segment>
<pinref part="PAD27" gate="1" pin="P"/>
<wire x1="45.72" y1="86.36" x2="76.2" y2="86.36" width="0.1524" layer="91"/>
<pinref part="ARD1" gate="A" pin="GND@1"/>
</segment>
</net>
<net name="N$750" class="0">
<segment>
<pinref part="S1" gate="1" pin="P"/>
<pinref part="S1" gate="1" pin="P1"/>
<wire x1="50.8" y1="66.04" x2="50.8" y2="68.58" width="0.1524" layer="91"/>
<pinref part="PAD25" gate="1" pin="P"/>
<wire x1="45.72" y1="81.28" x2="50.8" y2="81.28" width="0.1524" layer="91"/>
<wire x1="50.8" y1="81.28" x2="76.2" y2="81.28" width="0.1524" layer="91"/>
<wire x1="50.8" y1="68.58" x2="50.8" y2="81.28" width="0.1524" layer="91"/>
<junction x="50.8" y="68.58"/>
<junction x="50.8" y="81.28"/>
<pinref part="ARD1" gate="A" pin="GND@3"/>
</segment>
</net>
</nets>
</sheet>
</sheets>
</schematic>
</drawing>
<compatibility>
<note version="6.3" minversion="6.2.2" severity="warning">
Since Version 6.2.2 text objects can contain more than one line,
which will not be processed correctly with this version.
</note>
</compatibility>
</eagle>
